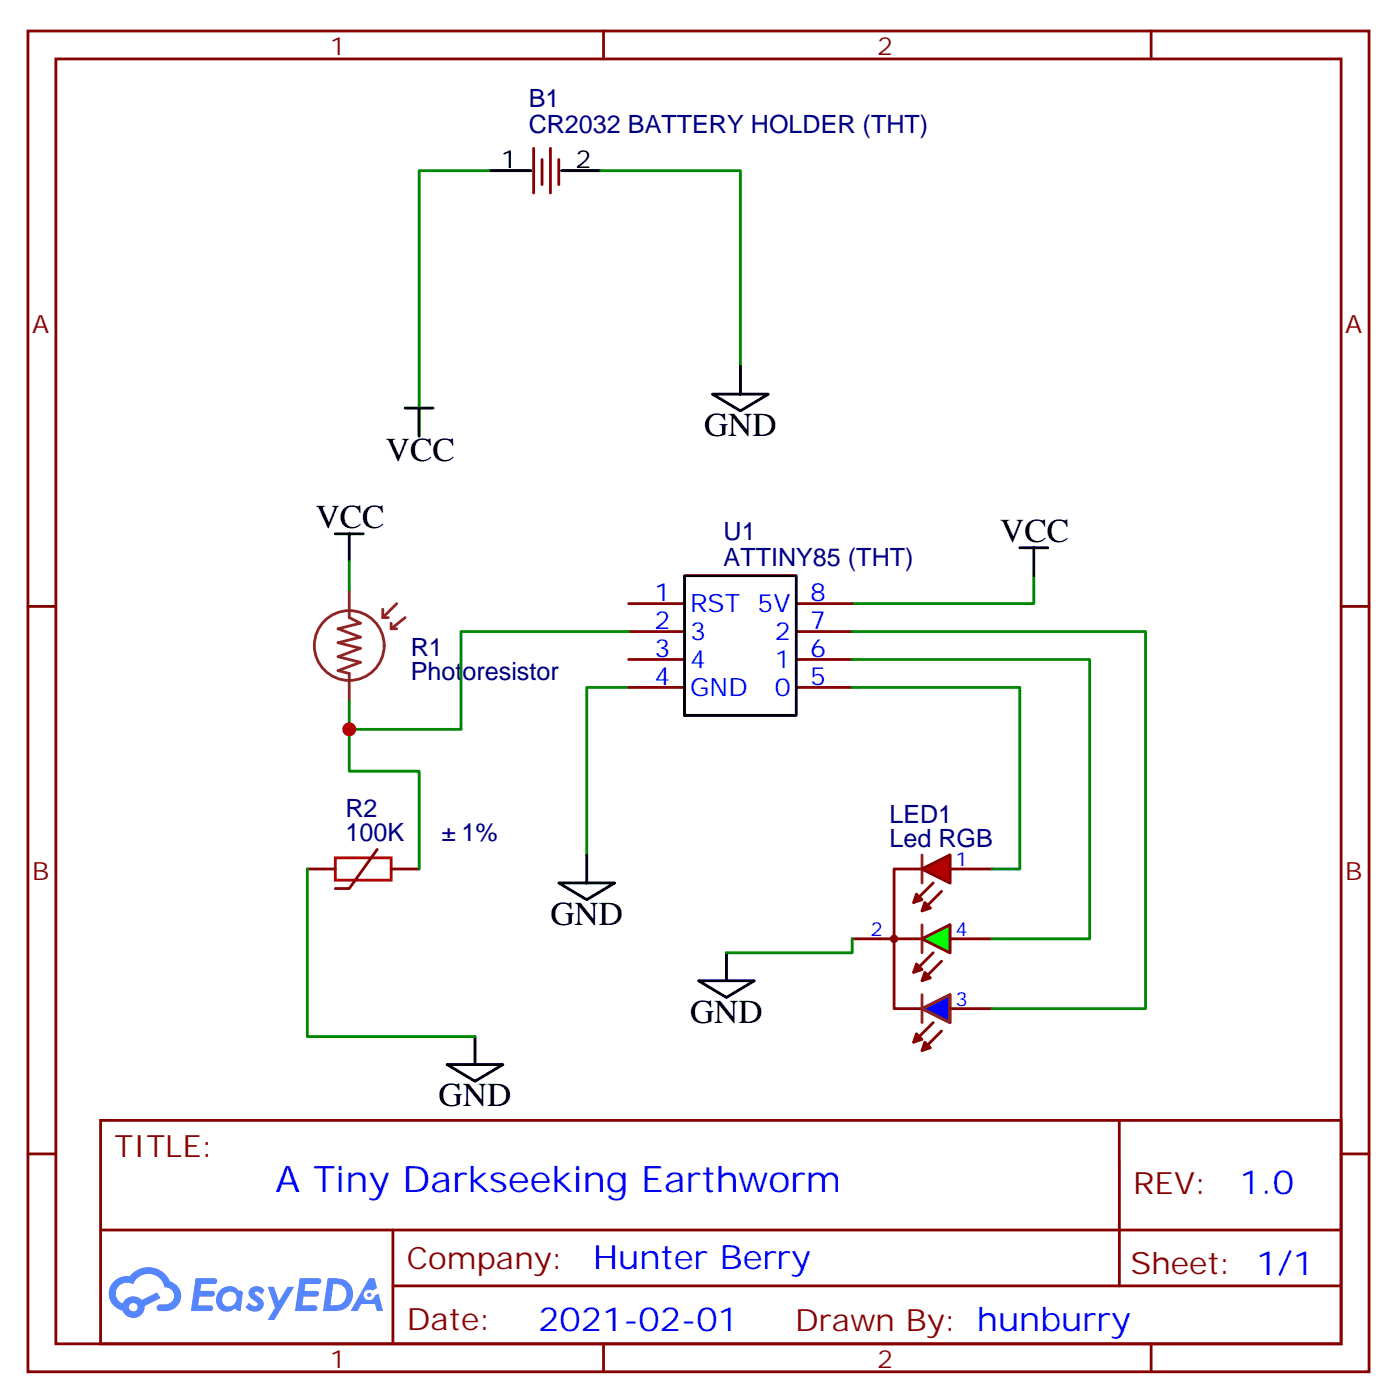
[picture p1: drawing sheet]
<svg xmlns="http://www.w3.org/2000/svg" width="176mm" height="177mm" viewBox="0 0 176 177" stroke-linecap="round" stroke-linejoin="round" font-family="sans-serif">
<g fill="none" stroke="#870000" stroke-width=".35">
<path d="M3.5 3.9h169.4v169.3h-169.4zM7.1 7.4h162.2v162.3h-162.2zM76.2 3.9v3.5M145.3 3.9v3.5M3.5 76.6h3.6M169.3 76.6h3.6M3.5 145.7h3.6M12.7 141.5h156.6v28.2h-156.6zM12.7 155.3h156.5M49.6 155.3v14.2M141.3 141.5v20.9M169.3 145.7h3.6"/>
<path d="M49.6 162.4h119.6M76.2 169.7v3.5M145.3 169.7v3.5"/>
</g>
<g fill="#5487ff">
<path d="M31.7 162.7a1.22 1.22 0 0 1 1.7 .2l-.4 .6-.4-.4-.4 .1v.2a2.96 2.96 0 0 1 1.1 1.1 1.14 1.14 0 0 1-.7 1.1 1.14 1.14 0 0 1-1.2-.2l-.4-.3 .5-.6a.66 .66 0 0 0 1 .3v-.2a2.71 2.71 0 0 1-1.1-1.1 .78 .78 0 0 1 .3-.8z"/>
<path d="M24.7 161.4h1.5a1.22 1.22 0 0 1 1.2 .2 .37 .37 0 0 1-.4 .6h-1.6l-.1 .8h1.5a.37 .37 0 0 1 .3 .4 .37 .37 0 0 1-.3 .4h-1.6l-.2 1.1h.8a1.15 1.15 0 0 1 1.1 .1 .36 .36 0 0 1-.3 .6h-2.5z"/>
<path d="M37.8 161.4h1.6a1.23 1.23 0 0 1 1.1 .2 .37 .37 0 0 1-.3 .6h-1.6l-.2 .8h1.6a.37 .37 0 0 1 .3 .4 .37 .37 0 0 1-.4 .4h-1.6l-.1 1.1h.7a1.15 1.15 0 0 1 1.1 .1 .36 .36 0 0 1-.3 .6h-2.5z"/>
<path d="M46.6 161.4h.7l.3 1.3-.6 .3a.69 .69 0 0 0-1 .3 .69 .69 0 0 0 .4 .9 .69 .69 0 0 0 .9-.6l.5-.2 .6 2.2h-.8l-.3-.9h-1.7l-.5 .9h-.8z"/>
<path d="M33.8 162.5h.8l.6 1.8 1.1-1.8h.9l-2.6 4.2h-.8l.9-1.5z"/>
<path d="M41.4 161.4l-.6 4.2a5.9 5.9 0 0 0 2.7-.3 2.09 2.09 0 0 0 1-2.5 2.09 2.09 0 0 0-2.4-1.4zM42.1 162.2a1.36 1.36 0 0 1 1.7 1.2 1.36 1.36 0 0 1-1.4 1.4l-.7 .1z"/>
<path d="M27.7 163.1a1.5 1.5 0 0 0-.3 1.8 1.5 1.5 0 0 0 1.8 .7l.4-.3 .4 .2 .4 .1 .3-2.3-.2-.3h-.1a.53 .53 0 0 1-.6-.3 1.63 1.63 0 0 0-2.1 .4zM28.3 163.4a.89 .89 0 0 1 1.4 0 .89 .89 0 0 1-.2 1.4 .89 .89 0 0 1-1.3-.1 .89 .89 0 0 1 .1-1.3z"/>
<path d="M14.4 161.8a2.18 2.18 0 0 0 1.1 3.7 1.44 1.44 0 0 0 1.6 .9 1.44 1.44 0 0 0 1.2-1.4l2-1.1-.5-.7-1.9 1a1.47 1.47 0 0 0-2.4 .4 1.39 1.39 0 0 1-.7-1.9 1.39 1.39 0 0 1 2-.5 2.08 2.08 0 0 1 2.2-1.3 2.08 2.08 0 0 1 1.8 1.7 1.07 1.07 0 0 1 1.2 1 1.07 1.07 0 0 1-1 1.1h-.7a.43 .43 0 0 0-.5 .4 .43 .43 0 0 0 .4 .5 2.17 2.17 0 0 0 2.7-1.9 1.93 1.93 0 0 0-1.4-1.9 2.98 2.98 0 0 0-5.1-.6h-.3a2.38 2.38 0 0 0-1.7 .6zM16.3 165.1a.55 .55 0 0 1 1.1 0 .55 .55 0 0 1-1.1 0z"/>
<circle cx="46.6" cy="163.5" r=".26"/>
</g>
<path d="M61.7 21.6h-8.8v33.5M75.8 21.6h17.7v24.6M130.5 72.7v3.5h-22.9M79.4 86.8h-5.3v21.2" fill="none" stroke="#008700" stroke-width=".35"/>
<path d="M61.7 21.6h5.3M70.9 21.6h4.9M51.2 51.5h3.5M52.9 51.5v3.6M90 49.8h7l-3.5 2.1zM93.5 46.2v3.6M128.8 69.2h3.5M130.5 69.2v3.5M86.4 86.8v3.5h14.1v-17.6h-14.1v17.6M70.6 111.5h7l-3.5 2.1zM74.1 108v3.5" fill="none" stroke="#000" stroke-width=".35"/>
<g fill="none" stroke="#870000" stroke-width=".35">
<path d="M67.4 18.7v5.7M69.5 18.7v5.7M68.4 20.1v3.2M70.6 20.1v3.2M79.4 76.2h7M79.4 79.8h7M100.5 76.2h7.1M100.5 79.8h7.1M79.4 83.3h7M79.4 86.8h7M100.5 83.3h7.1M100.5 86.8h7.1"/>
<path d="M38.8 109.7h3.5M47.6 107.3l-3.5 4.9h-1.8M49.4 109.7h3.5"/>
</g>
<g fill="none" stroke="#8c2424" stroke-width=".35">
<path d="M44.1 74.5v3.5l1.4 .7-2.8 .7 2.8 1.1-2.8 .7 2.8 .7-2.8 1 2.8 .7-2.8 1.1 1.4 .4v3.5M48.3 78h.7M48.3 76.9v1.1M49.4 79.4h.7M49.4 78.7v.7M50.1 76.2l-1.8 1.8M51.2 78l-1.8 1.4"/>
<circle cx="44.1" cy="81.5" r="4.4"/>
</g>
<path d="M42.3 108.3h7.1v2.9h-7.1z" fill="none" stroke="#a10000" stroke-width=".35"/>
<path d="M116.4 127.4l3.5-1.8v3.6z" fill="#00f" stroke="#870000" stroke-width=".35"/>
<path d="M111.1 118.6h5.3M116.4 109.7h-3.5v17.7h3.5" fill="none" stroke="#870000" stroke-width=".35"/>
<path d="M116.4 109.7l3.5-1.7v3.5zM116.4 108v3.5M116.4 116.8v3.5M116.4 118.6l3.5-1.8v3.5zM116.4 125.6v3.6M116.4 127.4l3.5-1.8v3.6z" fill="none" stroke="#8c2424" stroke-width=".35"/>
<path d="M116.4 118.6l3.5-1.8v3.5z" fill="#0f0" stroke="#870000" stroke-width=".35"/>
<path d="M116.4 109.7l3.5-1.7v3.5z" fill="#f00" stroke="#870000" stroke-width=".35"/>
<g fill="#870000" stroke="#870000" stroke-width=".35">
<path d="M115.7 130.6l.7 .7-1 .3z"/>
<path d="M116.8 131.6l.7 .7-1.1 .4z"/>
<path d="M115.7 121.7l.7 .7-1 .4z"/>
<path d="M116.8 122.8l.7 .7-1.1 .4z"/>
<path d="M115.7 112.9l.7 .7-1 .4z"/>
<path d="M116.8 114l.7 .7-1.1 .3z"/>
</g>
<path d="M107.6 118.6h3.5M117.8 111.5l-2.4 2.5M118.9 112.6l-2.5 2.4M119.9 118.6h5.3M119.9 109.7h5.3M117.8 129.2l-2.4 2.4M117.8 120.3l-2.4 2.5M118.9 130.2l-2.5 2.5M118.9 121.4l-2.5 2.5M119.9 127.4h5.3" fill="none" stroke="#870000" stroke-width=".35"/>
<circle cx="112.9" cy="118.6" r=".35" fill="none" stroke="#900" stroke-width=".35"/>
<path d="M42.3 67.4h3.6M44.1 67.4v3.5M56.4 134.4h7.1l-3.5 2.2zM60 130.9v3.5M88.2 123.9h7l-3.5 2.1zM91.7 120.3v3.6" fill="none" stroke="#000" stroke-width=".35"/>
<path d="M44.1 70.9v3.6M79.4 79.8h-21.2v12.3h-14.1M107.6 79.8h37v47.6h-19.4M44.1 88.6v8.8h8.8v12.3M107.6 83.3h30v35.3h-12.4M107.6 86.8h21.2v22.9h-3.6M38.8 109.7v21.2h21.2M107.6 118.6v1.7h-15.9" fill="none" stroke="#008700" stroke-width=".35"/>
<circle cx="44.1" cy="92.1" r=".88" fill="#c00"/>
<text font-size="4.6" fill="#00f" x="34.8" y="150.5">A Tiny Darkseeking Earthworm</text>
<g font-size="4.2">
<text x="48.7" y="58.2">VCC</text>
<text x="88.9" y="55.1">GND</text>
<text x="39.9" y="66.7">VCC</text>
<text x="126.3" y="68.5">VCC</text>
<text x="69.5" y="116.8">GND</text>
<text x="87.1" y="129.2">GND</text>
<text x="55.4" y="139.7">GND</text>
</g>
<g font-size="4.2" fill="#00f">
<text x="156.5" y="150.8">1.0</text>
<text x="74.9" y="160.3">Hunter Berry</text>
<text x="68" y="168.1">2021-02-01</text>
</g>
<g font-size="3.9" fill="#800">
<text x="14.5" y="146.1">TITLE:</text>
<text x="143.1" y="150.8">REV:</text>
<text x="51.4" y="160.3">Company:</text>
<text x="142.7" y="160.9">Sheet: 1/1</text>
<text x="51.4" y="168">Date:</text>
<text x="100.4" y="168">Drawn By: hunburry</text>
</g>
<g font-size="3.2" fill="#800">
<text x="41.6" y="6.9">1</text>
<text x="110.8" y="6.9">2</text>
<text x="4.1" y="42">A</text>
<text x="169.9" y="42">A</text>
<text x="4.1" y="111.2">B</text>
<text x="169.9" y="111.2">B</text>
<text x="41.6" y="172.7">1</text>
<text x="110.8" y="172.7">2</text>
</g>
<g font-size="3.2" fill="#000080">
<text x="66.8" y="16.8">CR2032 BATTERY HOLDER (THT)</text>
<text x="66.8" y="13.5">B1</text>
<text x="91.4" y="71.4">ATTINY85 (THT)</text>
<text x="91.4" y="68.2">U1</text>
<text x="51.9" y="82.8">R1</text>
<text x="51.9" y="85.8">Photoresistor</text>
<text x="43.6" y="106.2">100K</text>
<text x="43.6" y="103.2">R2</text>
<text x="58.3" y="106.2">1%</text>
<text x="112.3" y="106.9">Led RGB</text>
<text x="112.3" y="103.9">LED1</text>
</g>
<g font-size="3.2">
<text x="63.2" y="21.2">1</text>
<text x="72.7" y="21.2">2</text>
</g>
<g font-size="3.2" fill="#00f">
<text x="82.6" y="75.9">1</text>
<text x="87.1" y="77.3">RST 5V</text>
<text x="102.3" y="75.9">8</text>
<text x="82.6" y="79.4">2</text>
<text x="82.6" y="82.9">3</text>
<text x="87.1" y="80.8">3</text>
<text x="97.8" y="80.8">2</text>
<text x="102.3" y="79.4">7</text>
<text x="102.3" y="82.9">6</text>
<text x="82.6" y="86.5">4</text>
<text x="87.1" y="84.3">4</text>
<text x="87.1" y="87.9">GND</text>
<text x="97.8" y="84.3">1</text>
<text x="97.8" y="87.9">0</text>
<text x="102.3" y="86.5">5</text>
</g>
<g font-size="2.5" fill="#00f">
<text x="120.6" y="109.4">1</text>
<text x="109.9" y="118.2">2</text>
<text x="120.6" y="118.2">4</text>
<text x="120.6" y="127">3</text>
</g>
</svg>
